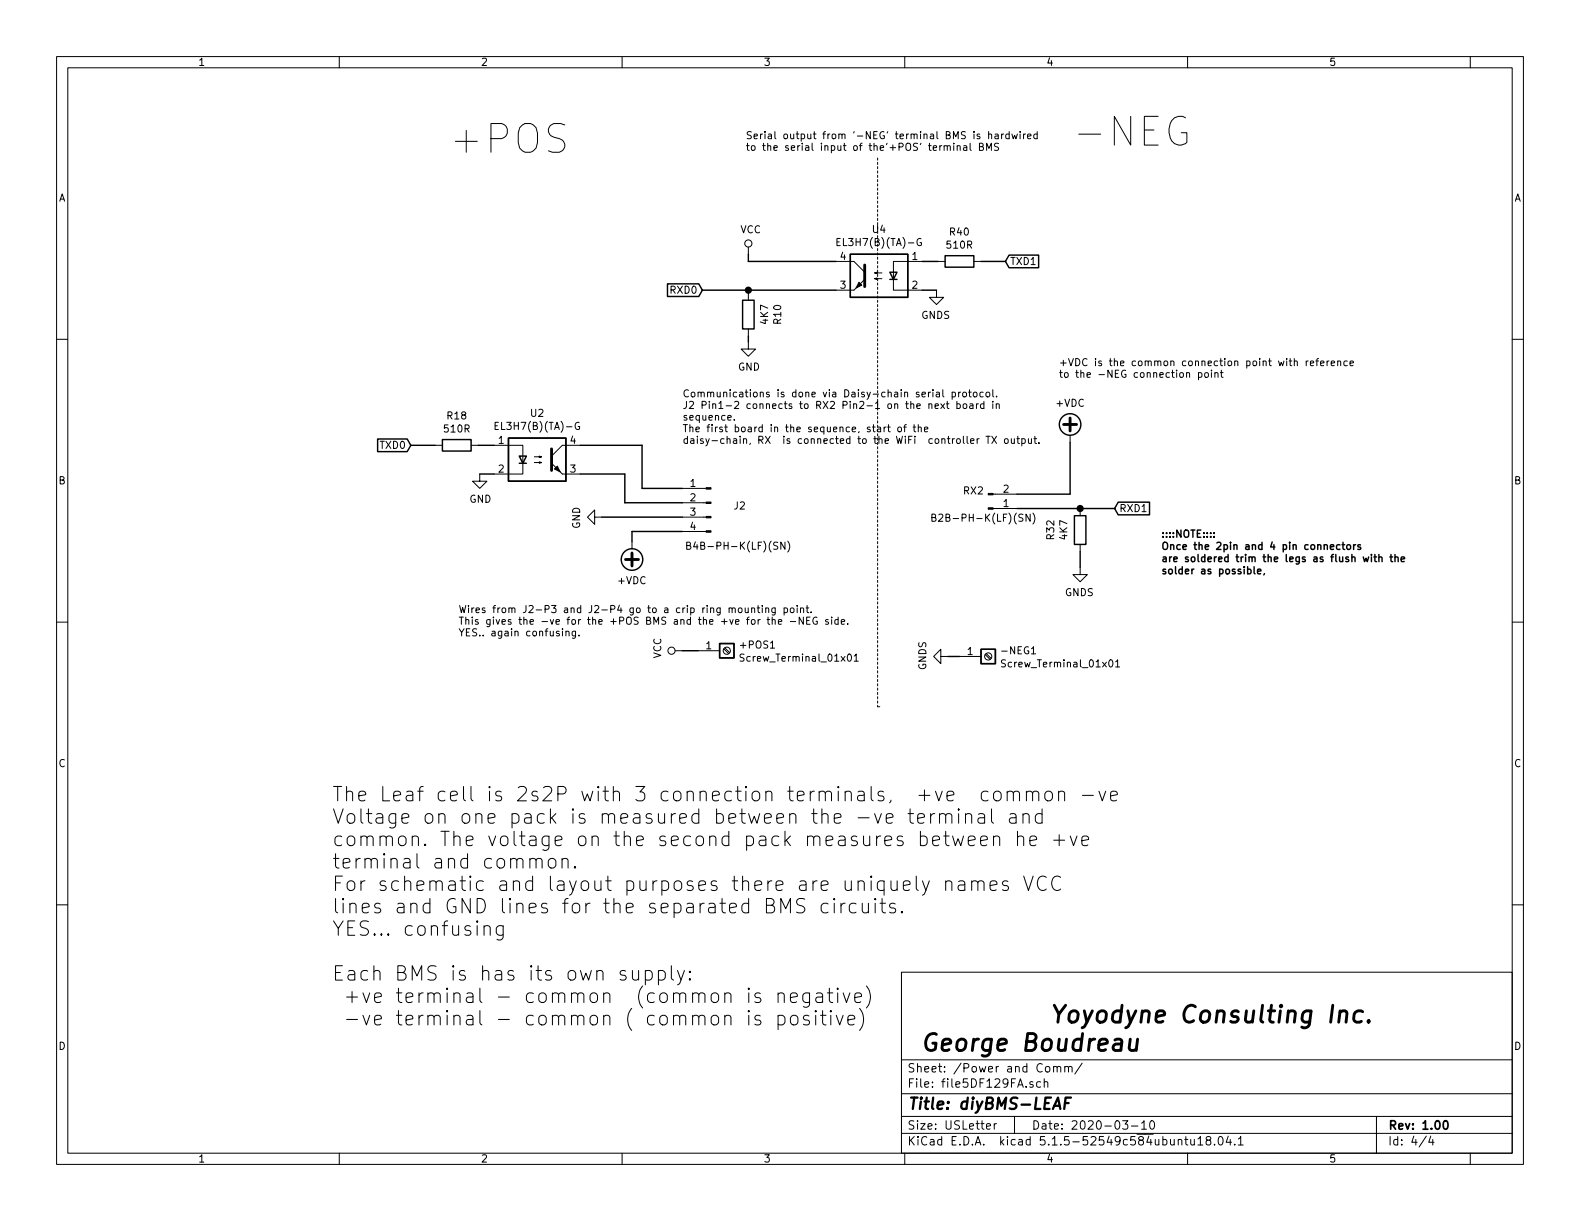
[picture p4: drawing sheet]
EESchema Schematic File Version 4
LIBS:diyBMS-Leaf-cache
EELAYER 29 0
EELAYER END
$Descr USLetter 11000 8500
encoding utf-8
Sheet 4 4
Title "diyBMS-LEAF"
Date "2020-03-10"
Rev "1.00"
Comp "Yoyodyne Consulting Inc"
Comment1 ""
Comment2 ""
Comment3 ""
Comment4 ""
$EndDescr
$Comp
L Device:R R?
U 1 1
P 3180 3100
AR Path="/5DEB9BAB/5DF39B25" Ref="R?"  Part="1" 
AR Path="/5DEB9B6F/5DF39B25" Ref="R?"  Part="1" 
AR Path="/5DF129FB/5DF39B25" Ref="R18"  Part="1" 
F 0 "R18" V 2973 3100 50  0000 C CNN
F 1 "510R" V 3064 3100 50  0000 C CNN
F 2 "Resistor_SMD:R_0805_2012Metric_Pad1.15x1.40mm_HandSolder" V 3110 3100 50  0001 C CNN
F 3 "RC0805FR-07510RL" H 3180 3100 50  0001 C CNN
	1    3180 3100
	0    1    1    0   
$EndComp
Wire Wire Line
	3330 3100 3440 3100
$Comp
L power:GND #PWR?
U 1 1
P 3340 3300
AR Path="/5DEB9BAB/5DF39B2C" Ref="#PWR?"  Part="1" 
AR Path="/5DEB9B6F/5DF39B2C" Ref="#PWR?"  Part="1" 
AR Path="/5DF129FB/5DF39B2C" Ref="#PWR0119"  Part="1" 
F 0 "#PWR0119" H 3340 3050 50  0001 C CNN
F 1 "GND" H 3345 3127 50  0000 C CNN
F 2 "" H 3340 3300 50  0001 C CNN
F 3 "" H 3340 3300 50  0001 C CNN
	1    3340 3300
	1    0    0    -1  
$EndComp
Wire Wire Line
	3340 3300 3440 3300
Text GLabel 2860 3100 0    50   Input ~ 0
TXD0
Wire Wire Line
	3030 3100 2860 3100
$Comp
L Connector:Conn_01x04_Male J?
U 1 1
P 4950 3500
AR Path="/5DEB9B6F/5DF39B5A" Ref="J?"  Part="1" 
AR Path="/5DF129FB/5DF39B5A" Ref="J2"  Part="1" 
F 0 "J2" H 4750 3480 50  0000 C CNN
F 1 "B4B-PH-K(LF)(SN)" H 4760 3200 50  0000 C CNN
F 2 "Connector_JST:JST_PH_B4B-PH-K_1x04_P2.00mm_Vertical" H 4950 3500 50  0001 C CNN
F 3 "https://datasheet.lcsc.com/szlcsc/1811061334_JST-Sales-America-B4B-PH-K-LF-SN_C265289.pdf" H 4950 3500 50  0001 C CNN
	1    4950 3500
	-1   0    0    -1  
$EndComp
Wire Wire Line
	4470 3400 4750 3400
Wire Wire Line
	4750 3500 4350 3500
Wire Wire Line
	4350 3500 4350 3300
Wire Wire Line
	4350 3300 4040 3300
$Comp
L Connector:Screw_Terminal_01x01 +POS?
U 1 1
P 5060 4530
AR Path="/5DEB9B6F/5DF39B6E" Ref="+POS?"  Part="1" 
AR Path="/5DF129FB/5DF39B6E" Ref="+POS1"  Part="1" 
F 0 "+POS1" H 5140 4572 50  0000 L CNN
F 1 "Screw_Terminal_01x01" H 5140 4481 50  0000 L CNN
F 2 "diyBMSv4-Leaf:MountingHole_6.5mm_Pad_Via" H 5060 4530 50  0001 C CNN
F 3 "~" H 5060 4530 50  0001 C CNN
	1    5060 4530
	1    0    0    -1  
$EndComp
$Comp
L Connector:Conn_01x02_Male RX?
U 1 1
P 6880 3540
AR Path="/5DEB9BAB/5DF4E64B" Ref="RX?"  Part="1" 
AR Path="/5DEB9B6F/5DF4E64B" Ref="RX?"  Part="1" 
AR Path="/5DF129FB/5DF4E64B" Ref="RX2"  Part="1" 
F 0 "RX2" H 6853 3420 50  0000 R CNN
F 1 "B2B-PH-K(LF)(SN)" H 7220 3610 50  0000 R CNN
F 2 "Connector_JST:JST_PH_B2B-PH-K_1x02_P2.00mm_Vertical" H 6880 3540 50  0001 C CNN
F 3 "https://datasheet.lcsc.com/szlcsc/1811151524_JST-Sales-America-B2B-PH-K-S-LF-SN_C131337.pdf" H 6880 3540 50  0001 C CNN
	1    6880 3540
	1    0    0    1   
$EndComp
$Comp
L Device:R R?
U 1 1
P 7520 3690
AR Path="/5DEB9BAB/5DF4E65E" Ref="R?"  Part="1" 
AR Path="/5DEB9B6F/5DF4E65E" Ref="R?"  Part="1" 
AR Path="/5DF129FB/5DF4E65E" Ref="R32"  Part="1" 
F 0 "R32" V 7313 3690 50  0000 C CNN
F 1 "4K7" V 7404 3690 50  0000 C CNN
F 2 "Resistor_SMD:R_0805_2012Metric_Pad1.15x1.40mm_HandSolder" V 7450 3690 50  0001 C CNN
F 3 "RC0805FR-074K7L" H 7520 3690 50  0001 C CNN
	1    7520 3690
	1    0    0    1   
$EndComp
Wire Wire Line
	7520 3840 7520 3950
Text GLabel 7760 3540 2    50   Input ~ 0
RXD1
Wire Wire Line
	7760 3540 7520 3540
Connection ~ 7520 3540
Wire Wire Line
	7450 3440 7080 3440
Wire Wire Line
	7520 3540 7080 3540
$Comp
L Connector:Screw_Terminal_01x01 -NEG?
U 1 1
P 6880 4570
AR Path="/5DEB9B6F/5DF4E67B" Ref="-NEG?"  Part="1" 
AR Path="/5DEB9BAB/5DF4E67B" Ref="-NEG?"  Part="1" 
AR Path="/5DF129FB/5DF4E67B" Ref="-NEG1"  Part="1" 
F 0 "-NEG1" H 6960 4612 50  0000 L CNN
F 1 "Screw_Terminal_01x01" H 6960 4521 50  0000 L CNN
F 2 "diyBMSv4-Leaf:MountingHole_6.5mm_Pad_Via" H 6880 4570 50  0001 C CNN
F 3 "~" H 6880 4570 50  0001 C CNN
	1    6880 4570
	1    0    0    -1  
$EndComp
$Comp
L power:GNDS #PWR0125
U 1 1
P 7520 3950
F 0 "#PWR0125" H 7520 3700 50  0001 C CNN
F 1 "GNDS" H 7525 3777 50  0000 C CNN
F 2 "" H 7520 3950 50  0001 C CNN
F 3 "" H 7520 3950 50  0001 C CNN
	1    7520 3950
	-1   0    0    -1  
$EndComp
$Comp
L Isolator:PC817 U?
U 1 1
P 6120 1920
AR Path="/5DEB9BAB/5DF4E635" Ref="U?"  Part="1" 
AR Path="/5DEB9B6F/5DF4E635" Ref="U?"  Part="1" 
AR Path="/5DF129FB/5DF4E635" Ref="U4"  Part="1" 
F 0 "U4" H 6120 2245 50  0000 C CNN
F 1 "EL3H7(B)(TA)-G" H 6120 2154 50  0000 C CNN
F 2 "Package_SO:SOP-4_4.4x2.6mm_P1.27mm" H 5920 1720 50  0001 L CIN
F 3 "https://datasheet.lcsc.com/szlcsc/ON-Semicon-ON-HMHA2801_C232857.pdf" H 6120 1920 50  0001 L CNN
	1    6120 1920
	-1   0    0    -1  
$EndComp
$Comp
L power:GNDS #PWR0126
U 1 1
P 6520 2020
F 0 "#PWR0126" H 6520 1770 50  0001 C CNN
F 1 "GNDS" H 6525 1847 50  0000 C CNN
F 2 "" H 6520 2020 50  0001 C CNN
F 3 "" H 6520 2020 50  0001 C CNN
	1    6520 2020
	-1   0    0    -1  
$EndComp
Wire Wire Line
	6830 1820 7000 1820
Text GLabel 7000 1820 2    50   Input ~ 0
TXD1
Wire Wire Line
	6520 2020 6420 2020
Wire Wire Line
	6530 1820 6420 1820
$Comp
L Device:R R?
U 1 1
P 6680 1820
AR Path="/5DEB9BAB/5DF4E63B" Ref="R?"  Part="1" 
AR Path="/5DEB9B6F/5DF4E63B" Ref="R?"  Part="1" 
AR Path="/5DF129FB/5DF4E63B" Ref="R40"  Part="1" 
F 0 "R40" V 6473 1820 50  0000 C CNN
F 1 "510R" V 6564 1820 50  0000 C CNN
F 2 "Resistor_SMD:R_0805_2012Metric_Pad1.15x1.40mm_HandSolder" V 6610 1820 50  0001 C CNN
F 3 "RC0805FR-07510RL" H 6680 1820 50  0001 C CNN
	1    6680 1820
	0    -1   1    0   
$EndComp
Text Notes 5190 1060 0    50   ~ 0
Serial output from '-NEG' terminal BMS is hardwired\nto the serial input of the'+POS' terminal BMS
Text GLabel 4890 2020 0    50   Input ~ 0
RXD0
$Comp
L Device:R R?
U 1 1
P 5210 2190
AR Path="/5DEB9BAB/5DF39B48" Ref="R?"  Part="1" 
AR Path="/5DEB9B6F/5DF39B48" Ref="R?"  Part="1" 
AR Path="/5DF129FB/5DF39B48" Ref="R10"  Part="1" 
F 0 "R10" V 5003 2190 50  0000 C CNN
F 1 "4K7" V 5094 2190 50  0000 C CNN
F 2 "Resistor_SMD:R_0805_2012Metric_Pad1.15x1.40mm_HandSolder" V 5140 2190 50  0001 C CNN
F 3 "RC0805FR-074K7L" H 5210 2190 50  0001 C CNN
	1    5210 2190
	-1   0    0    1   
$EndComp
$Comp
L power:GND #PWR?
U 1 1
P 5210 2380
AR Path="/5DEB9BAB/5DF39B42" Ref="#PWR?"  Part="1" 
AR Path="/5DEB9B6F/5DF39B42" Ref="#PWR?"  Part="1" 
AR Path="/5DF129FB/5DF39B42" Ref="#PWR0122"  Part="1" 
F 0 "#PWR0122" H 5210 2130 50  0001 C CNN
F 1 "GND" H 5215 2207 50  0000 C CNN
F 2 "" H 5210 2380 50  0001 C CNN
F 3 "" H 5210 2380 50  0001 C CNN
	1    5210 2380
	1    0    0    -1  
$EndComp
Wire Wire Line
	5210 1820 5210 1770
$Comp
L power:VCC #PWR?
U 1 1
P 5210 1770
AR Path="/5DEB9BAB/5DF39B3B" Ref="#PWR?"  Part="1" 
AR Path="/5DEB9B6F/5DF39B3B" Ref="#PWR?"  Part="1" 
AR Path="/5DF129FB/5DF39B3B" Ref="#PWR0121"  Part="1" 
F 0 "#PWR0121" H 5210 1620 50  0001 C CNN
F 1 "VCC" H 5227 1943 50  0000 C CNN
F 2 "" H 5210 1770 50  0001 C CNN
F 3 "" H 5210 1770 50  0001 C CNN
	1    5210 1770
	1    0    0    -1  
$EndComp
Wire Wire Line
	5210 2340 5210 2380
Wire Wire Line
	4890 2020 5210 2020
Wire Wire Line
	5210 2040 5210 2020
Connection ~ 5210 2020
Wire Wire Line
	5210 1820 5820 1820
Wire Wire Line
	5210 2020 5820 2020
Text Notes 7460 1030 0    200  ~ 0
-NEG
Text Notes 3120 1080 0    200  ~ 0
+POS
$Comp
L power:GNDS #PWR0117
U 1 1
P 6600 4570
F 0 "#PWR0117" H 6600 4320 50  0001 C CNN
F 1 "GNDS" H 6605 4397 50  0000 C CNN
F 2 "" H 6600 4570 50  0001 C CNN
F 3 "" H 6600 4570 50  0001 C CNN
	1    6600 4570
	0    1    -1   0   
$EndComp
Wire Wire Line
	6600 4570 6680 4570
Text Notes 2310 7150 0    100  ~ 0
The Leaf cell is 2s2P with 3 connection terminals,  +ve  common -ve\nVoltage on one pack is measured between the -ve terminal and\ncommon. The voltage on the second pack measures between he +ve\nterminal and common.\nFor schematic and layout purposes there are uniquely names VCC\nlines and GND lines for the separated BMS circuits.\nYES... confusing\n\nEach BMS is has its own supply:\n +ve terminal - common  (common is negative)\n -ve terminal - common ( common is positive)
Wire Notes Line
	6110 1100 6110 4920
Wire Notes Line
	6110 4920 6140 4920
$Comp
L power:VCC #PWR?
U 1 1
P 4750 4530
AR Path="/5DEB9BAB/5E0B602D" Ref="#PWR?"  Part="1" 
AR Path="/5DEB9B6F/5E0B602D" Ref="#PWR?"  Part="1" 
AR Path="/5DF129FB/5E0B602D" Ref="#PWR0120"  Part="1" 
F 0 "#PWR0120" H 4750 4380 50  0001 C CNN
F 1 "VCC" H 4767 4703 50  0000 C CNN
F 2 "" H 4750 4530 50  0001 C CNN
F 3 "" H 4750 4530 50  0001 C CNN
	1    4750 4530
	0    -1   -1   0   
$EndComp
Wire Wire Line
	4750 4530 4860 4530
$Comp
L power:+VDC #PWR0123
U 1 1
P 7450 3080
F 0 "#PWR0123" H 7450 2980 50  0001 C CNN
F 1 "+VDC" H 7450 3355 50  0000 C CNN
F 2 "" H 7450 3080 50  0001 C CNN
F 3 "" H 7450 3080 50  0001 C CNN
	1    7450 3080
	1    0    0    -1  
$EndComp
Wire Wire Line
	7450 3080 7450 3440
Text Notes 7370 2640 0    50   ~ 0
+VDC is the common connection point with reference\nto the -NEG connection point
Text Notes 3190 4440 0    50   ~ 0
Wires from J2-P3 and J2-P4 go to a crip ring mounting point.\nThis gives the -ve for the +POS BMS and the +ve for the -NEG side.\nYES.. again confusing.
Text Notes 4750 3100 0    50   ~ 0
Communications is done via Daisy-chain serial protocol.\nJ2 Pin1-2 connects to RX2 Pin2-1 on the next board in\nsequence.\nThe first board in the sequence, start of the\ndaisy-chain, RX  is connected to the WiFi  controller TX output.
$Comp
L power:+VDC #PWR0124
U 1 1
P 4400 3770
F 0 "#PWR0124" H 4400 3670 50  0001 C CNN
F 1 "+VDC" H 4400 4045 50  0000 C CNN
F 2 "" H 4400 3770 50  0001 C CNN
F 3 "" H 4400 3770 50  0001 C CNN
	1    4400 3770
	-1   0    0    1   
$EndComp
Wire Wire Line
	4400 3770 4400 3700
Wire Wire Line
	4400 3700 4750 3700
$Comp
L power:GND #PWR?
U 1 1
P 4190 3600
AR Path="/5DEB9BAB/5DF92D66" Ref="#PWR?"  Part="1" 
AR Path="/5DEB9B6F/5DF92D66" Ref="#PWR?"  Part="1" 
AR Path="/5DF129FB/5DF92D66" Ref="#PWR0127"  Part="1" 
F 0 "#PWR0127" H 4190 3350 50  0001 C CNN
F 1 "GND" H 4195 3427 50  0000 C CNN
F 2 "" H 4190 3600 50  0001 C CNN
F 3 "" H 4190 3600 50  0001 C CNN
	1    4190 3600
	0    1    1    0   
$EndComp
Wire Wire Line
	4190 3600 4750 3600
Wire Wire Line
	4470 3100 4470 3400
Wire Wire Line
	4040 3100 4470 3100
$Comp
L Isolator:PC817 U?
U 1 1
P 3740 3200
AR Path="/5DEB9BAB/5DF39B1F" Ref="U?"  Part="1" 
AR Path="/5DEB9B6F/5DF39B1F" Ref="U?"  Part="1" 
AR Path="/5DF129FB/5DF39B1F" Ref="U2"  Part="1" 
F 0 "U2" H 3740 3525 50  0000 C CNN
F 1 "EL3H7(B)(TA)-G" H 3740 3434 50  0000 C CNN
F 2 "Package_SO:SOP-4_4.4x2.6mm_P1.27mm" H 3540 3000 50  0001 L CIN
F 3 "https://datasheet.lcsc.com/szlcsc/ON-Semicon-ON-HMHA2801_C232857.pdf" H 3740 3200 50  0001 L CNN
	1    3740 3200
	1    0    0    -1  
$EndComp
Text Notes 8080 4010 0    50   ~ 10
::::NOTE::::\nOnce the 2pin and 4 pin connectors\nare soldered trim the legs as flush with the\nsolder as possible,
$EndSCHEMATC
